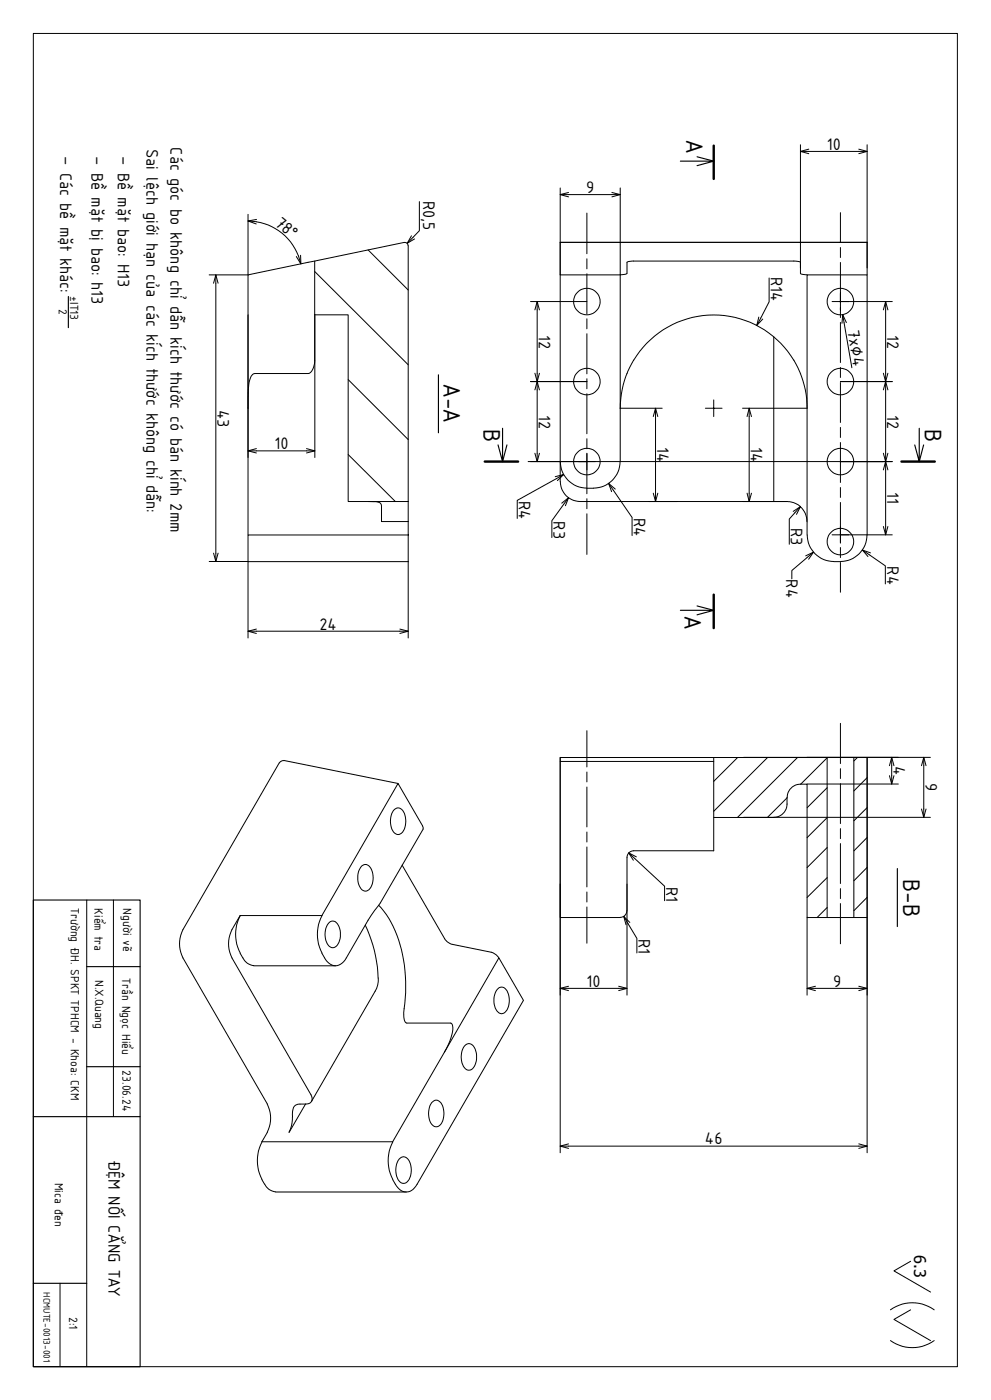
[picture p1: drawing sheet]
<svg xmlns="http://www.w3.org/2000/svg" width="297mm" height="420mm" viewBox="0 0 297 420" stroke-linecap="round" stroke-linejoin="round" font-family="sans-serif">
<g fill="none" stroke="#000" stroke-width=".3">
<path d="M10 10h276.9v400h-276.9zM167.9 56.4v88.1a5.9 5.9 0 0 0 6 6h62M167.9 58.4h18M170.4 57.7l-2.5 .7 2.5 .7M183.4 57.7l2.5 .7-2.5 .7M185.9 56.4v82.1M239.9 45.4h20M239.9 43.4v38.6l2 .4M242.4 44.7l-2.5 .7 2.5 .7M257.4 44.7l2.5 .7-2.5 .7M259.9 43.4v37M74.3 66.3a16.3 16.3 0 0 1 15.2 10.5"/>
<path d="M74.3 64.3v18.2h-11.6M76.9 65.8l-2.6 .5 2.5 .9M89.5 76.8l.7 2.4M90.1 76.6l.1 2.6-1.4-2.2M94.3 78.3l-20 4.2v40l.1-5.7a5.7 5.7 0 0 1 1.6-4.7h16.3a3.8 3.8 0 0 0 2-4.1M110.3 75l12 12M122.3 73.7l-.3-.8-.9-.2-26.8 5.6v16.1M122.3 73.7v117.7M123.3 70.7l-1.3 2.3 2.2-1.3M125.7 60.5v8.7l-3.7 3.8M167.9 72.7h92M175.9 63.9v12.2"/>
<path d="M175.9 77.6v3M239.9 78.7l-1.6-.4h-48.8l-1.6 .4v3.3M251.9 63.8v8.9M251.9 74.3v3M251.9 78.7v16.5M64 85l.7-2.5 .7 2.5M64.7 82.5v85.9M74.3 94.4v66.1M94.3 81.4l28 28M94.3 94.4h10.1v56.1h17.9M94.3 94.4l.1 42.8M159 90.5h16.9"/>
<path d="M160.3 93l.7-2.5 .7 2.5M161 90.5v48M175.9 82.1v12M175.9 95.6v3M185.9 82.5h-18v-9.8h92v9.8M187.9 82l-2 .4M227.4 95.1l-.6 2.5 1.8-1.9M230.5 83.4v7.2l-3.7 7M249.4 90.5h18M251.9 96.7v12.1M252.6 94.4l2.7 15.9M253.7 96.8l-1.1-2.4-.3 2.6"/>
<path d="M264.8 93l.6-2.5 .7 2.5M265.4 90.5v69.9M104.4 113.9l17.9 18M160.3 112l.7 2.5 .7-2.5M160.3 117l.7-2.5 .7 2.5M175.9 100.1v12M175.9 113.6v3M175.9 118.1v12M175.9 114.5h-16.9M213.9 120v5M231.9 101v49.5h4M251.9 110.2v3"/>
<path d="M251.9 114.8v11.9M251.9 114.5h15.5M264.8 112l.6 2.5 .7-2.5M264.8 117l.6-2.5 .7 2.5M74.3 135.3h20.1M76.8 134.6l-2.5 .7 2.5 .6M91.9 134.6l2.5 .7-2.5 .6M104.4 136.4l14.1 14.1M158.3 138.5h109.1M160.3 136l.7 2.5 .7-2.5M167.9 138.5a7.9 7.9 0 0 0 8 7.9M175.9 131.6v3"/>
<path d="M175.9 136v12.1M185.8 138.5a7.9 7.9 0 0 1-7.9 7.9M195.8 125l.7-2.5 .6 2.5M196.5 122.5v28M198.5 122.5h-12.6a28 28 0 0 1 28-28 28 28 0 0 1 28 28h-19.4M211.4 122.5h5M223.9 125l.6-2.5 .7 2.5M224.5 122.5v28M251.9 128.2v3M251.9 132.8v11.9M264.8 136l.6 2.5 .7-2.5M110.3 150.5h1.7a1.69 1.69 0 0 1 2.3 1.5v4.5h8"/>
<path d="M166.4 143l2.5-.6-1.9 1.8M168.4 151l2-1.7-.9 2.4M168.9 142.4l-13.9 7.7v5.4M170.4 149.3l-5 6.9v5M175.9 149.6v3M175.9 146.5h2M175.9 154.1v12.2M182.4 145l7 10.2v5.5M184.4 146.7l-2-1.7 .9 2.5M195.8 148l.7 2.5 .6-2.5M223.9 148l.6 2.5 .7-2.5M235.9 150.5a5.9 5.9 0 0 1 4 1.5l-3.3 3.7v7.6"/>
<path d="M237.7 153.4l2.2-1.4-1.2 2.3M239.9 152a5.8 5.8 0 0 1 2 4.5M251.9 146.3v2.9M251.9 150.7v12.2M264.8 141l.6-2.5 .7 2.5M264.8 157.9l.6 2.5 .7-2.5M62.7 168.4h11.6v23M64 165.9l.7 2.5 .7-2.5M122.3 160.5h-48v8h48M241.5 166.8l2.3-1.1-1.4 2.1M241.9 160.5v-78h18v78a8 8 0 0 1-8 7.9M241.9 160.5a7.9 7.9 0 0 0 8 7.9"/>
<path d="M243.8 165.7l-6.5 5.5v2.5M249.4 160.4h18M249.9 168.5h2M251.9 164.3v3M251.9 168.7v9M258.5 165l6.8 4.8v5.4M260.9 165.9l-2.4-.9 1.6 2M74.3 189.4h48M76.8 188.7l-2.5 .7 2.5 .6M119.8 188.7l2.5 .7-2.5 .6M175.9 219.2v10.9M251.9 217v12.1"/>
<path d="M83.7 228.9l-28.9 50a9.3 9.3 0 0 0 0 8.5l25.3 43.8M83.7 228.9l.6-.6 .8-.1 34.2 6.8M167.9 228.4v46.9h18M167.9 227.2v118.6M175.9 231.6v3M175.9 236.1v12M213.9 227.2v28zM221.1 227.2l-7.2 7.2M222.9 227.2h55.9M230 227.2l-16.1 16.2M235.9 239.4l-5.9 5.8M235.9 239.2v2a4 4 0 0 1-4 4"/>
<path d="M235.9 239.2a4 4 0 0 1 4-4h2v40.1h6M239 227.2l-18 18M241.9 235.2h27.3M247.9 227.3l-7.9 7.9M247.9 236.3l-6 6M247.9 227.2h8v48.1h-8zM247.9 227.2h-80v1.2h46M251.9 230.6v3M251.9 235.1v12M255.9 227.2h4v48.1h-4M257 227.2l-1.1 1.1M259.9 233.3l-4 4"/>
<path d="M259.9 227.2v118.6M266.6 232.7l.7 2.5 .6-2.5M266.6 229.7l.7-2.5 .6 2.5M267.3 227.2v8M276.2 229.7l.7-2.5 .6 2.5M276.9 227.2v18M108.5 259.8a1.79 1.79 0 0 1 2.9 1.2 5.4 5.4 0 0 1-1.2 6.1 1.89 1.89 0 0 1-2.5-1.4 5.9 5.9 0 0 1 .8-5.9zM118.3 242.8a1.8 1.8 0 0 1 2.9 1.2 5.5 5.5 0 0 1-1.2 6.1 1.91 1.91 0 0 1-2.6-1.4 6 6 0 0 1 .9-5.9zM120.5 259.5l12.8 22.1a3.9 3.9 0 0 0 2.3 1.7l11.6 2.4a4 4 0 0 1 2.3 1.7M126.8 248.7l-.1-.9-7.4-12.8-22.8 39.7M126.8 248.7l-12.8 22.1-3.7 5.3-6.5 11.3a3.4 3.4 0 0 1-3.3 2.3 3.4 3.4 0 0 1-3.2-2.3l-.8-1.4M175.9 249.6v3"/>
<path d="M175.9 254.1v12M188.4 255.9l10.8 10v4.3M190.7 257l-2.3-1.1 1.4 2.2M213.9 255.2h-24a2.02 2.02 0 0 0-2 2v41.3M213.9 245.2h18M222.9 245.2h55.9M247.9 245.3l-6 6M247.9 254.3l-6 6M251.9 248.6v3M251.9 253.1v11.9M259.9 242.3l-4 4M259.9 251.2l-4 4.1"/>
<path d="M276.2 242.7l.7 2.5 .6-2.5M26 270v140M34 270v65M72 274.7a12 12 0 0 0 0 11.2M96.5 274.7h-24.5l-2.5 4.2a9.3 9.3 0 0 0 0 8.5l23.7 41a1.72 1.72 0 0 1 .2 2 1.72 1.72 0 0 1-1.8 .8M96.5 274.7a12 12 0 0 0 0 11.2M98.7 276.7a1.8 1.8 0 0 1 2.9 1.3 5.4 5.4 0 0 1-1.1 6.1 1.89 1.89 0 0 1-2.6-1.4 5.9 5.9 0 0 1 .8-6zM109.5 277.5a39.3 39.3 0 0 1 3.8 15.9M113.5 271.6a33.8 33.8 0 0 1 8 21.2l.1 5-.6 6.1 .1 1.8 .4 1 .4 .2 13.4 .1a4.3 4.3 0 0 1-.1 4.3l-2 4.4M175.9 267.6v3M175.9 272.1v10.9M186.9 274.9l4 6.6v4.4"/>
<path d="M187.9 273.2a2.02 2.02 0 0 1-2 2M188.8 276.7l-1.9-1.8 .7 2.5M241.9 275.2v23.3M247.9 263.3l-6 5.9M247.9 272.2l-3 3.1M251.9 266.6v3M251.9 271.1v12M259.9 260.2l-4 4M259.9 269.2l-4 4M72 286l.8 1.4M72.8 287.4a3.9 3.9 0 0 0 3.3 2.3M76 289.7h24.5"/>
<path d="M113.4 293.4a6.7 6.7 0 0 1-1 3.9l-19 33.1M149 296.9a1.78 1.78 0 0 1 1.9-.7 1.78 1.78 0 0 1 1.3 1.6 5.4 5.4 0 0 1-1.2 6.1 1.89 1.89 0 0 1-2.5-1.4 6 6 0 0 1 .5-5.6zM167.9 296.5h20M170.4 295.9l-2.5 .6 2.5 .7M185.4 295.9l2.5 .6-2.5 .7M241.9 296.5h18M244.4 295.9l-2.5 .6 2.5 .7M257.4 295.9l2.5 .6-2.5 .7M139.5 313.5a1.8 1.8 0 0 1 2.9 1.2 5.4 5.4 0 0 1-1.1 6.2 1.88 1.88 0 0 1-2.6-1.5 5.8 5.8 0 0 1 .8-5.9zM80.1 331.2a9.3 9.3 0 0 1 0 8.5M80.1 339.7l-1.6 2.8h39.2l31.8-55.1 7.4 12.7-31.9 55.2a3.4 3.4 0 0 1-4.8 1.9l-1.3-1.3-1.2-2M91.6 331.2l-4.9 8.5"/>
<path d="M91.6 331.2a3.7 3.7 0 0 0-3.3 .6l-.3 .4-.3 1.3a12.2 12.2 0 0 1-1.1 6.2M129.4 330.8a1.81 1.81 0 0 1 1.9-.7 1.81 1.81 0 0 1 1.3 1.6 5.5 5.5 0 0 1-1.2 6.2 1.91 1.91 0 0 1-2.5-1.5 6.4 6.4 0 0 1 .5-5.6zM78.5 353.9l.8 1.4M78.5 342.6a12 12 0 0 0 0 11.2M79.3 355.2a3.9 3.9 0 0 0 3.3 2.3M82.6 357.6h39.2M117.7 342.6a12 12 0 0 0 0 11.2M119.6 347.8a1.8 1.8 0 0 1 1.9-.7 1.8 1.8 0 0 1 1.3 1.6 5.4 5.4 0 0 1-1.1 6.1 1.88 1.88 0 0 1-2.6-1.4 6 6 0 0 1 .5-5.6zM167.9 343.8h92M170.4 343.2l-2.5 .6 2.5 .7M257.4 343.2l2.5 .6-2.5 .7M272.9 378.4l-5 2.9 11 6.3"/>
<path d="M18 385v25M266.9 392.9a11.2 11.2 0 0 1 13.1 0M272.9 392.9l-5 2.9 11 6.4M266.9 402.2a11.2 11.2 0 0 0 13.1 0"/>
<circle cx="175.9" cy="90.5" r="4"/>
<circle cx="251.9" cy="90.5" r="4"/>
<circle cx="175.9" cy="114.5" r="4"/>
<circle cx="251.9" cy="114.5" r="4"/>
<circle cx="175.9" cy="138.5" r="4"/>
<circle cx="251.9" cy="138.5" r="4"/>
<circle cx="251.9" cy="162.5" r="4"/>
</g>
<g fill="none" stroke="#000" stroke-width=".34">
<path d="M203.9 48.3h10l-5 1.4M208.9 47l5 1.3M20.5 88.9v9.4M131.4 112.4v17.4M150.6 128.5v10l-1.3-5M151.9 133.5l-1.3 5M275.5 128.5v10l-1.3-5M276.8 133.5l-1.3 5M203.9 183.1h10l-5 1.3M208.9 181.8l5 1.3M10 270h32v140h-32zM268.9 260.6v17.4"/>
<path d="M26 290h16M26 320h16M10 335h32M10 385h16"/>
</g>
<path d="M213.9 43.7v10M145.3 138.5h10M270.2 138.5h10M213.9 178.4v10" fill="none" stroke="#000" stroke-width=".72"/>
<g font-size="7.7">
<text x="205.7" y="42.1" transform="rotate(90 205.7 42.1)">A</text>
<text x="133" y="115.3" transform="rotate(90 133 115.3)">A-A</text>
<text x="144.9" y="128.7" transform="rotate(90 144.9 128.7)">B</text>
<text x="277.2" y="128.6" transform="rotate(90 277.2 128.6)">B</text>
<text x="205.1" y="184.8" transform="rotate(90 205.1 184.8)">A</text>
<text x="270.7" y="263.6" transform="rotate(90 270.7 263.6)">B-B</text>
</g>
<g font-size="5.4">
<text x="18.1" y="46.9" transform="rotate(90 18.1 46.9)">– Các bề mặt khác:</text>
<text x="27.4" y="46.9" transform="rotate(90 27.4 46.9)">– Bề mặt bị bao: h13</text>
<text x="35.3" y="46.9" transform="rotate(90 35.3 46.9)">– Bề mặt bao: H13</text>
<text x="43.9" y="44.6" transform="rotate(90 43.9 44.6)">Sai lệch giới hạn của các kích thước không chỉ dẫn:</text>
<text x="51.1" y="44.2" transform="rotate(90 51.1 44.2)">Các góc bo không chỉ dẫn kích thước có bán kính 2mm</text>
<text x="247.8" y="44.9">10</text>
<text x="175.7" y="57.9">9</text>
<text x="126.9" y="60.2" transform="rotate(90 126.9 60.2)">R0,5</text>
<text x="82.1" y="67.4" transform="rotate(39 82.1 67.4)">78°</text>
<text x="231" y="83.1" transform="rotate(90 231 83.1)">R14</text>
<text x="161.5" y="100.4" transform="rotate(90 161.5 100.4)">12</text>
<text x="254" y="99.4" transform="rotate(80 254 99.4)">7x∅4</text>
<text x="265.9" y="100.4" transform="rotate(90 265.9 100.4)">12</text>
<text x="65.2" y="122.9" transform="rotate(90 65.2 122.9)">43</text>
<text x="161.5" y="124.4" transform="rotate(90 161.5 124.4)">12</text>
<text x="265.9" y="124.4" transform="rotate(90 265.9 124.4)">12</text>
<text x="82.3" y="134.7">10</text>
<text x="197" y="134.2" transform="rotate(90 197 134.2)">14</text>
<text x="225" y="134.2" transform="rotate(90 225 134.2)">14</text>
<text x="265.9" y="147.7" transform="rotate(90 265.9 147.7)">11</text>
<text x="155.5" y="150.3" transform="rotate(90 155.5 150.3)">R4</text>
<text x="189.9" y="155.4" transform="rotate(90 189.9 155.4)">R4</text>
<text x="165.9" y="156.3" transform="rotate(90 165.9 156.3)">R3</text>
<text x="237.1" y="158.4" transform="rotate(90 237.1 158.4)">R3</text>
<text x="235.6" y="173.8" transform="rotate(90 235.6 173.8)">R4</text>
<text x="265.9" y="169.9" transform="rotate(90 265.9 169.9)">R4</text>
<text x="95.7" y="188.9">24</text>
<text x="267.8" y="229.8" transform="rotate(90 267.8 229.8)">4</text>
<text x="277.4" y="235" transform="rotate(90 277.4 235)">9</text>
<text x="199.6" y="266" transform="rotate(90 199.6 266)">R1</text>
<text x="191.3" y="281.7" transform="rotate(90 191.3 281.7)">R1</text>
<text x="175.8" y="296">10</text>
<text x="249.7" y="296">9</text>
<text x="32.5" y="347.9" transform="rotate(90 32.5 347.9)">ĐỆM NỐI CẲNG TAY</text>
<text x="211.3" y="343.3">46</text>
</g>
<text font-size="4.8" x="273.9" y="376.6" transform="rotate(90 273.9 376.6)">6.3</text>
<g font-size="3.9">
<text x="21.2" y="272.4" transform="rotate(90 21.2 272.4)">Trường ĐH. SPKT TPHCM - Khoa: CKM</text>
<text x="28.3" y="272.5" transform="rotate(90 28.3 272.5)">Kiểm tra</text>
<text x="37" y="272.5" transform="rotate(90 37 272.5)">Người vẽ</text>
<text x="28.5" y="293.9" transform="rotate(90 28.5 293.9)">N.X.Quang</text>
<text x="36.6" y="293.4" transform="rotate(90 36.6 293.4)">Trần Ngọc Hiểu</text>
<text x="36.7" y="321.1" transform="rotate(90 36.7 321.1)">23.06.24</text>
<text x="16.5" y="354.8" transform="rotate(90 16.5 354.8)">Mica đen</text>
<text x="20.7" y="395.1" transform="rotate(90 20.7 395.1)">2:1</text>
</g>
<g font-size="3.8">
<text x="21" y="88.9" transform="rotate(90 21 88.9)">±IT13</text>
<text x="17.7" y="92.6" transform="rotate(90 17.7 92.6)">2</text>
</g>
<text font-size="3.1" x="13" y="387.7" transform="rotate(90 13 387.7)">HCMUTE-0013-001</text>
</svg>
